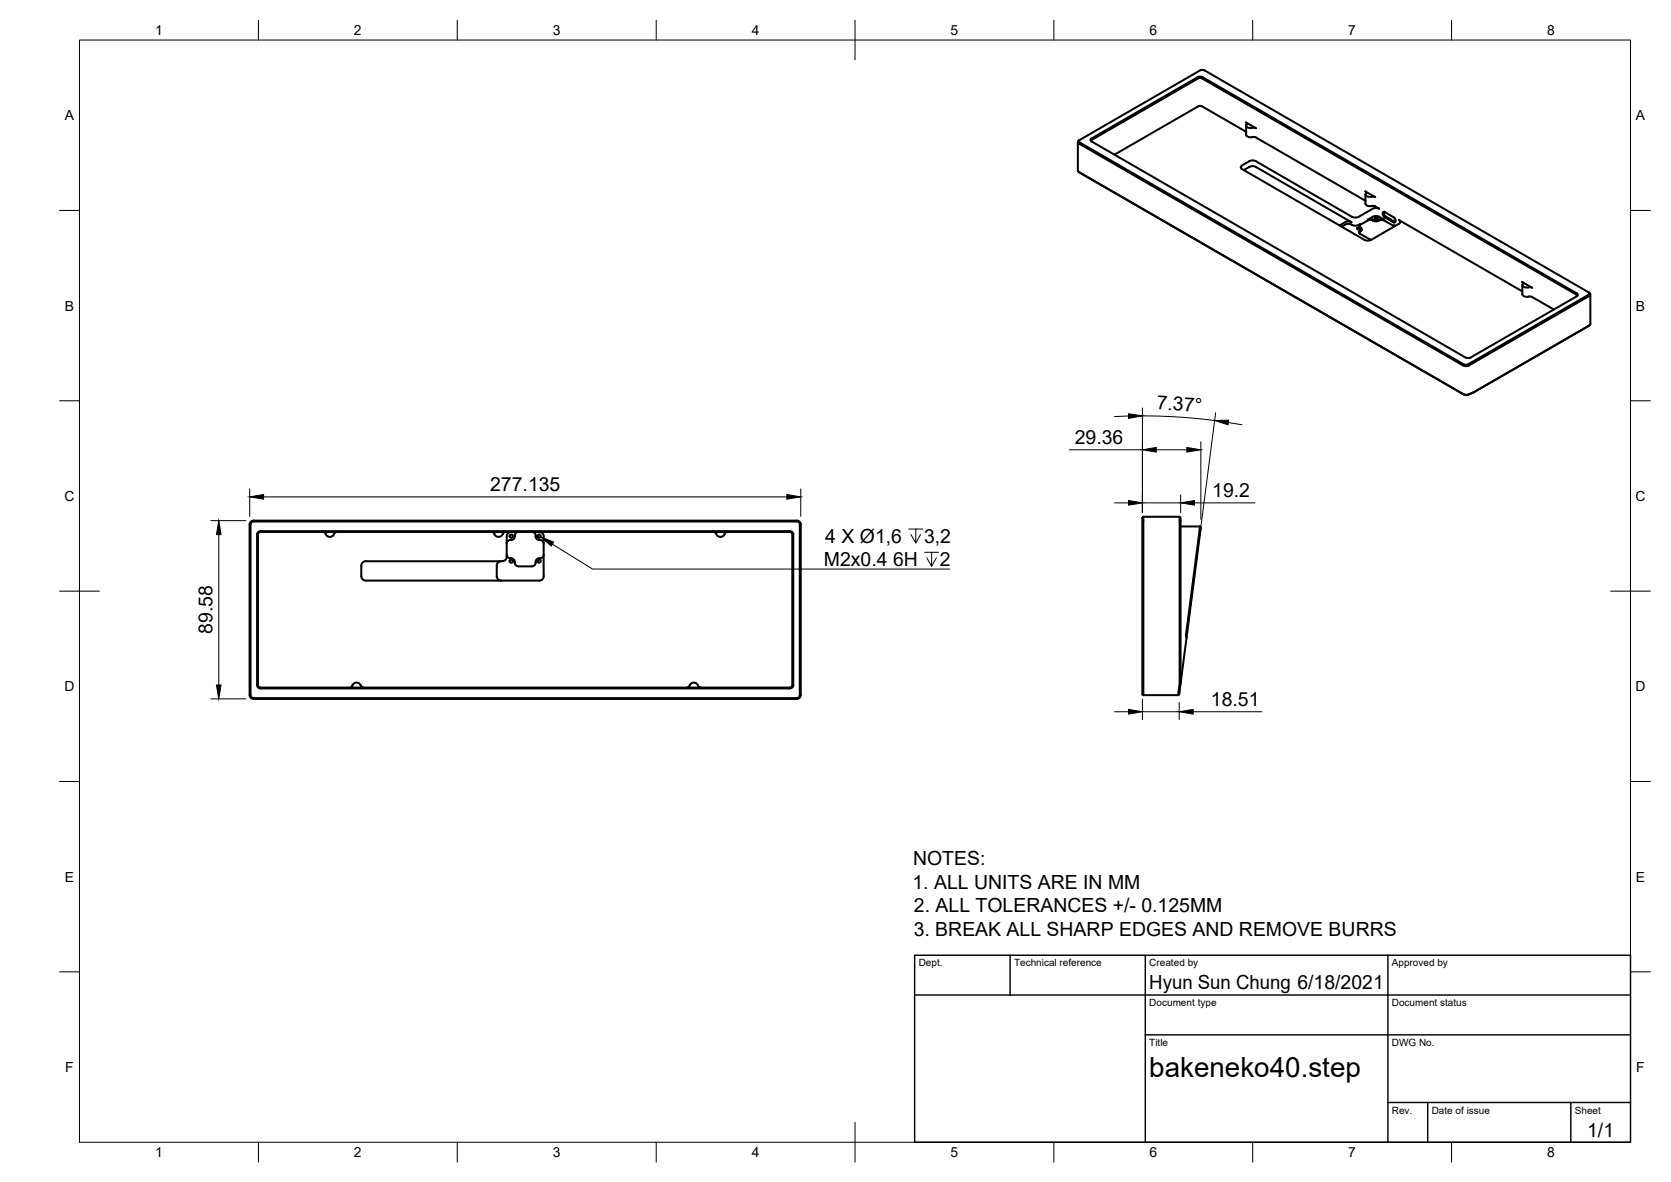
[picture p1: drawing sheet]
<svg xmlns="http://www.w3.org/2000/svg" width="420mm" height="297mm" viewBox="0 0 420 297" stroke-linecap="round" stroke-linejoin="round" font-family="sans-serif">
<!-- layer: Visible -->
<g fill="none" stroke="#000" stroke-width=".51">
<path d="M302.3 19.7l94 54.3M302.3 19.7h-1l-26.8 15.4v.4l94.3 54.4h.9l26.8-15.5 .2-.3-.3-.4M271 35.7v7.2l.3 .4 96.7 55.8 1 .1 1.6-.7 29-16.7M271.4 36.1l96.8 55.9 1.1-.1 30.3-17.6 .3-.3-.2-.4M271.4 35.2l-.4 .5 .4 .4M274.5 35.5l-.3-.3 .2-.4 26.8-15.4 .9-.1 94.3 54.4M301.3 26.7l-21.1 12.2M301.3 26.7h1M302.3 26.7l11 6.4M313.3 31.5v2.4a1.49 1.49 0 0 0 1.9 .5l.6 .1M315.8 34.6l27.5 15.8M315.8 32.2l-.3-.1a2.07 2.07 0 0 1-2.2-.5v-.2a.39 .39 0 0 0 0-.6l2.5 1.4"/>
<path d="M271.2 43.1l96.8 56.1 .8 .1 .5-.2M312.7 42.7a2.99 2.99 0 0 1 2.7-.9l24.4 14a1.79 1.79 0 0 0-1.6 0l-1.4 .8M337.4 57a2.29 2.29 0 0 1 3-.3h.8l.7-.3-.2 .3 .4 .5M341.3 57.3l.4-.1 .3 .3-.5 .2-.3-.2zM341.9 58.7l2.9 1.6M342 58l-.3 .4 .3 .3M342.1 57.2l.3 .3-.5 .5M342.4 57.5l-.1 .4-.6 .6M343.3 48.9v2.3a1.49 1.49 0 0 0 1.9 .5l1.6 .7a1.72 1.72 0 0 0-1.6 0M343.4 48.6l.1-.4-.2-.1 2.5 1.4-.3-.1a2.07 2.07 0 0 1-2.2-.4l.1-.4M343.9 55.4l-2.2 1.4M343.9 55.4l.7-.1 .6 .1"/>
<path d="M345.2 55.4l.8 .3 .8-.3M345.2 54.5l-1.3 .7 .7-.2 .6 .2M345.2 52.4l-3.6 2.1-.8 .2-.8-.2-24.2-14a1.79 1.79 0 0 0-1.7 0l-1.8 1.1-.3 .4 .1 .3 31 18 .8 .2 .8-.2 7.1-4.1 .3-.4-.3-.5 30.9 17.9M345.2 54.5a1.79 1.79 0 0 1 1.6 0M345.8 54.7h.3l.3 .3-.5 .1-.3-.1zM346.8 54.5l1.3 .7-1-.1-1.1 .3-.8-.2M346.8 55.4l.6-.1 .7 .1M348 53.3v.3M348 53.6l.4 .8 2.4 1.4M348 53.2v.2M348 55.4l2.6 1.5M350.4 54.6l-2.3-1.4-.3 .1-.1 .5 .2 .6 2.5 1.5"/>
<path d="M350.4 54.6l.5 .7M350.8 56.8l-.3-.2 .2 .2M350.9 55.4l-.1 .4-.4 .1M382.8 74a1.49 1.49 0 0 0 1.9 .5l.5 .1M382.8 71.6v2.4M385.2 74.6l5.5 3.2M385.2 72.3l-.2-.1a2.07 2.07 0 0 1-2.2-.5v-.2a.39 .39 0 0 0-.1-.6l2.5 1.4M396.3 74l.2 .5M399.5 73.5l.2 .1M399.9 74v7.4l-.3 .4M368 91.6l-96.5-55.8-.2-.4 30.5-17.7 .8-.1 97 56-.1 .4-30.4 17.6M368 91.5l.6 .2 .5-.1"/>
<path d="M370.5 98.6l-1.4 .6M399.5 81.9l-29 16.7 .1-.1M399.5 81.9h.1M399.7 81.8l-.2 .1M62.8 131.7v43M62.8 131.7a.99 .99 0 0 1 1-.9h136.5a.96 .96 0 0 1 1 .9v43a.99 .99 0 0 1-1 .9h-136.5a.99 .99 0 0 1-1-.9M63.8 131h136.5M63.8 131a.77 .77 0 0 0-.8 .7v43a.81 .81 0 0 0 .8 .7h136.5a.77 .77 0 0 0 .8-.7v-43a.77 .77 0 0 0-.8-.7M65.6 133.5h132.9M65.6 133.5a.88 .88 0 0 0-1 .8v37.9a.88 .88 0 0 0 1 .8h132.9a.85 .85 0 0 0 1-.8v-37.9a.89 .89 0 0 0-1-.8M81.2 133.7l.7 .5M81.9 134.2a1.13 1.13 0 0 0 1 .7 1.13 1.13 0 0 0 1.1-.7"/>
<path d="M84.7 133.7l-.7 .5M123.6 133.7l.7 .5M124.3 134.2a1.13 1.13 0 0 0 1.1 .7 1.13 1.13 0 0 0 1-.7M127.1 133.7l-.7 .5M127.4 139.4a1.2 1.2 0 0 0 1.5 1 1.29 1.29 0 0 1 .6 1.4l.8 .5h3.5a1.19 1.19 0 0 0 1-1.5 .96 .96 0 0 1 1-.5M127.4 139.9a1.13 1.13 0 0 1-1.1 1.1M128.5 133.7a1.13 1.13 0 0 0-1.1 1.1v5.1M130.3 133.7a1.2 1.2 0 0 0-.9 1.5 1.3 1.3 0 0 1-1.4 .6l-.5 .5-.1 .3M133.8 133.7a1.2 1.2 0 0 1 1 1.5 .96 .96 0 0 0 1 .5M135.6 133.7a1.1 1.1 0 0 1 1.1 1.1v10a1.13 1.13 0 0 1-1.1 1.1h-43.6a1.13 1.13 0 0 1-1.2-1.1v-2.6M135.8 135.7a.9 .9 0 0 1 .9 .9M136.7 139.4a.9 .9 0 0 1-.9 .9"/>
<path d="M179.4 133.7l.7 .5M180.1 134.2a1.13 1.13 0 0 0 1.1 .7 1.13 1.13 0 0 0 1-.7M182.9 133.7l-.7 .5M199.2 134.3v37.9M199.2 134.3a.63 .63 0 0 0-.7-.6h-132.9a.66 .66 0 0 0-.7 .6v37.9l.4 .5 133.2 .1a.66 .66 0 0 0 .7-.6M287.2 130.1l.3-.2v44.8l-.3-.2zM287.5 129.9h9.1v41.9l-.3 2.8-8.8 .1M296.6 129.9l.2 .2v41.7h-.2M296.8 132.3h4.9M301.7 132.3l-3.5 27.5M301.7 132.3l.2 .3-5.3 41.2M92 141h34.3"/>
<path d="M92 141a1.13 1.13 0 0 0-1.2 1.2M124.9 142.2v2.6a1.13 1.13 0 0 0 1.1 1.1M126 141a1.13 1.13 0 0 0-1.1 1.2M298.2 159.8l.2 .5M88.6 172.3a1.2 1.2 0 0 1 1.2-.8 1.2 1.2 0 0 1 1.1 1.1l.5 .2M88.6 172.3l-.7 .5M172.7 172.8a.95 .95 0 0 0 .8-.8 1.22 1.22 0 0 1 1.3-.4 1.22 1.22 0 0 1 .9 1l.5 .2M296.4 173.8l.2 .1-.1 .6-.3 .2"/>
<circle cx="128.6" cy="134.7" r=".41"/>
<circle cx="135.5" cy="134.7" r=".41"/>
<circle cx="128.6" cy="141" r=".41"/>
<circle cx="135.6" cy="141" r=".41"/>
</g>
<!-- layer: Border -->
<g fill="none" stroke="#000" stroke-width=".25">
<path d="M20 10.1h390v276.9h-390zM65 5.1v5M115 5.1v5M165 5.1v5M215 5.1v10M265 5.1v5M315 5.1v5M365 5.1v5M15 52.9h5M410 52.9h5M15 100.7h5M410 100.7h5"/>
<path d="M15 148.6h10M405 148.6h10M15 196.4h5M410 196.4h5M15 244.2h5M410 244.2h5M65 287v5M115 287v5M165 287v5M215 282.1v9.9M265 287v5M315 287v5"/>
<path d="M365 287v5"/>
</g>
<!-- layer: TitleBlock -->
<path d="M230 240.1h180v46.9h-180zM230 250h180M254 240.1v9.9M288 240.1v46.9M349 240.1v46.9M288 260.1h122M349 277.1h61M359 277.1v9.9M395 277.1v9.9" fill="none" stroke="#000" stroke-width=".36"/>
<!-- layer: Annotations -->
<path d="M138.9 136.7l10.1 6.3h89.8M228.5 133h3.5M230.3 133v3.4l-1.2-2M231.5 134.4l-1.2 2M232.5 138.8h3.5M234.3 138.8v3.5l-1.3-2.1M235.4 140.2l-1.1 2.1" fill="none" stroke="#000" stroke-width=".25"/>
<path d="M135.9 134.9l3.3 1.3-.6 1z" fill="#000" stroke="#000" stroke-width=".25"/>
<!-- layer: Dimensions -->
<g fill="none" stroke="#000" stroke-width=".25">
<path d="M268.9 113h18.4M283.8 104.5l-3.6 .2M287.3 104.5l10.9 .4 7.2 .8M287.3 102.5v26.3M290.7 113h7.7M301.9 111v19.5M305.7 103.7l-7.1 54.6M308.9 106.2l3.4 .6M53 130.8h8.8M55 134.4v37.7M62.8 122.9v6.9M66.3 124.9h131.5"/>
<path d="M201.3 122.9v6.9M280.2 126.4h3.6M287.3 126.4h9.6M296.9 124.4v4.4M300.4 126.4h15.2M53 175.6h8.8M280.2 178.9h3.6M287.3 175.8v5.1M287.3 178.9h9.2M296.5 176.5v4.4M300 178.9h17.3"/>
</g>
<path d="M283.7 104l3.6 .5-3.5 .6zM287.3 113l3.4-.6v1.2zM298.4 112.4l3.5 .6-3.5 .6zM305.4 105.7l3.5-.1-.1 1.2zM55 130.8l.6 3.6h-1.2zM62.8 124.9l3.5-.6v1.1zM197.8 124.3l3.5 .6-3.5 .5zM283.8 125.8l3.5 .6-3.5 .5zM296.9 126.4l3.5-.6v1.1zM54.4 172.1h1.2l-.6 3.5zM283.8 178.3l3.5 .6-3.5 .6zM296.5 178.9l3.5-.6v1.2z" fill="#000" stroke="#000" stroke-width=".25"/>
<text font-size="7" x="289" y="270.6">bakeneko40.step</text>
<g font-size="4.9">
<text x="290.8" y="102.9" transform="rotate(4 290.8 102.9)">7.37°</text>
<text x="270.2" y="111.5">29.36</text>
<text x="123.3" y="123.3">277.135</text>
<text x="304.8" y="124.8">19.2</text>
<text x="207.5" y="136.4">4 X Ø1,6</text>
<text x="232.3" y="136.4">3,2</text>
<text x="207.2" y="142.3">M2x0.4</text>
<text x="224.6" y="142.3">6H</text>
<text x="236.3" y="142.3">2</text>
<text x="53.4" y="159.3" transform="rotate(-90 53.4 159.3)">89.58</text>
<text x="304.5" y="177.3">18.51</text>
<text x="229.6" y="217.4">NOTES:</text>
<text x="229.4" y="223.3">1. ALL UNITS ARE IN MM</text>
<text x="229.8" y="229.2">2. ALL TOLERANCES +/- 0.125MM</text>
<text x="229.7" y="235.1">3. BREAK ALL SHARP EDGES AND REMOVE BURRS</text>
<text x="289" y="248.5">Hyun Sun Chung 6/18/2021</text>
<text x="399.1" y="285.7">1/1</text>
</g>
<g font-size="3.5">
<text x="39" y="8.8">1</text>
<text x="89" y="8.8">2</text>
<text x="139" y="8.8">3</text>
<text x="189" y="8.8">4</text>
<text x="239" y="8.8">5</text>
<text x="289" y="8.8">6</text>
<text x="339" y="8.8">7</text>
<text x="389" y="8.8">8</text>
<text x="16.3" y="30.2">A</text>
<text x="411.3" y="30.2">A</text>
<text x="16.3" y="78">B</text>
<text x="411.3" y="78">B</text>
<text x="16.2" y="125.9">C</text>
<text x="411.2" y="125.9">C</text>
<text x="16.2" y="173.7">D</text>
<text x="411.2" y="173.7">D</text>
<text x="16.3" y="221.6">E</text>
<text x="411.3" y="221.6">E</text>
<text x="16.4" y="269.4">F</text>
<text x="411.4" y="269.4">F</text>
<text x="39" y="290.8">1</text>
<text x="89" y="290.8">2</text>
<text x="139" y="290.8">3</text>
<text x="189" y="290.8">4</text>
<text x="239" y="290.8">5</text>
<text x="289" y="290.8">6</text>
<text x="339" y="290.8">7</text>
<text x="389" y="290.8">8</text>
</g>
<g font-size="2.5">
<text x="231" y="242.9">Dept.</text>
<text x="255" y="242.9">Technical reference</text>
<text x="289" y="242.9">Created by</text>
<text x="350" y="242.9">Approved by</text>
<text x="289" y="252.8">Document type</text>
<text x="350" y="252.8">Document status</text>
<text x="289" y="262.9">Title</text>
<text x="350" y="262.9">DWG No.</text>
<text x="350" y="279.9">Rev.</text>
<text x="360" y="279.9">Date of issue</text>
<text x="396" y="279.9">Sheet</text>
</g>
</svg>
